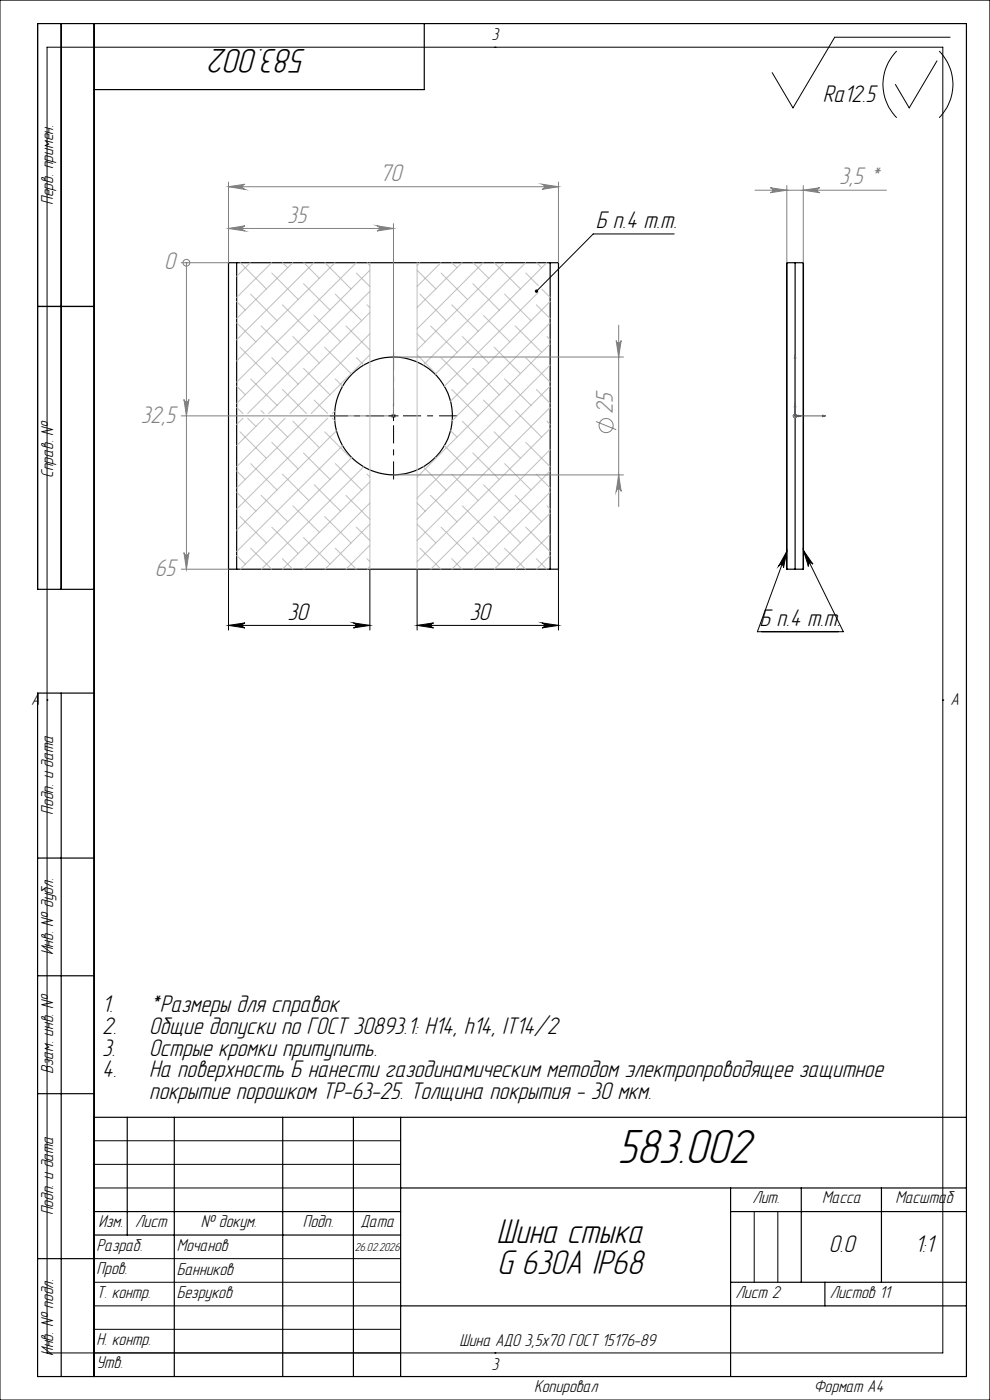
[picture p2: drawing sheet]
<svg xmlns="http://www.w3.org/2000/svg" width="210mm" height="297mm" viewBox="0 0 210 297" stroke-linecap="round" stroke-linejoin="round" font-family="sans-serif">
<g fill="none" stroke="#000" stroke-width=".25">
<path d="M13 5v120M20 5v287M90 5v14h-70M50.2 55.7h-1.7v65.1h1.7M50.2 55.7v65.1M50.2 55.7h66.5M116.7 55.7h1.8v65.1h-1.8M116.7 55.7v65.1M166.9 55.7h.1M166.9 55.7v65.1M166.9 55.7h1.8M168.7 55.7h1.7"/>
<path d="M168.7 55.7v65.1M170.4 55.7v65.1M8 65h12M20 125h-12v-120h197v287h-197v-145h12M50.2 120.8h66.5M166.9 120.8h.1M166.9 120.8h1.8M168.7 120.8h1.7M13 147v145M8 182h12M8 207h12M8 232h12"/>
<path d="M20 237h185M27 237v25M37 237v55M60 237v55M75 237v55M85 237v55M20 257h65M85 252h120M155 252v40M155 257h50M170 252v20M187 252v20"/>
<path d="M8 267h12M20 262h65M85 277h120M155 272h50M175 272v5"/>
<circle cx="83.5" cy="88.2" r="12.5"/>
</g>
<g fill="none" stroke="#808080" stroke-width=".21">
<path d="M48.5 39.6l3.5-.5a.55 .55 0 0 0-.5 .5 .55 .55 0 0 0 .5 .6zM48.5 38.6v17.1h-10M48.5 39.6h70M115 39.1l3.5 .5-3.5 .6a.55 .55 0 0 0 .5-.6 .55 .55 0 0 0-.5-.5zM118.5 38.6v17.1M163.4 39.8l3.5 .6-3.5 .5a.53 .53 0 0 0 .5-.5 .53 .53 0 0 0-.5-.6zM166.9 39.4v16.3M170.4 39.4v16.3M39.5 55.7h.1M39.5 55.7v65.1M48.5 48.5l3.5-.6a.55 .55 0 0 0-.5 .6 .55 .55 0 0 0 .5 .5zM48.5 48.5h35"/>
<path d="M80 47.9l3.5 .6-3.5 .5a.55 .55 0 0 0 .5-.5 .55 .55 0 0 0-.5-.6zM83.5 47.4v41.3M160.2 40.4h27.8M170.4 40.4l3.5-.6a.53 .53 0 0 0-.5 .6 .53 .53 0 0 0 .5 .5zM83.5 75.7h48.8M130.7 72.2a.53 .53 0 0 0 .5 .5 .53 .53 0 0 0 .6-.5l-.6 3.5zM131.2 69v38.5M38.5 88.2h45.5M39 84.7a.53 .53 0 0 0 .5 .5 .53 .53 0 0 0 .6-.5l-.6 3.5zM83.1 87.9l.7 .7M83.8 87.9l-.7 .7M126.4 89.4l4.3 1.8"/>
<path d="M168.1 88.2h1.1M168.3 87.9l.7 .7M168.7 87.7v1M169 87.9l-.7 .7M39 117.2a.53 .53 0 0 0 .5 .6 .53 .53 0 0 0 .6-.6l-.6 3.6zM83.5 100.7h48.8M131.2 100.7l.6 3.5a.53 .53 0 0 0-.6-.5 .53 .53 0 0 0-.5 .5zM38.5 120.8h10"/>
<circle cx="39.5" cy="55.7" r=".71"/>
<circle cx="128.6" cy="90.3" r="1.48"/>
</g>
<g fill="none" stroke="#000" stroke-width=".21">
<path d="M0 0h210v297h-210zM10 10h190v277h-190zM105 10h.1M190.2 10.8a10 10 0 0 0 0 14.2M198.8 12.9l-5.9 10-3-5M199.2 10.8a10 10 0 0 1 0 14.2M201.5 7.9h-24.4l-8.9 15-4.4-7.5M143 49.6h-17.2l-12 12.2M82.5 88.2h2M83.5 87.2v2M166.9 117l-.7 3.5a.55 .55 0 0 0-.3-.7 .55 .55 0 0 0-.7 .3zM170.4 116.8l2 2.9a.53 .53 0 0 0-.7-.3 .53 .53 0 0 0-.2 .8z"/>
<path d="M170.4 116.8l8.5 17.2h-18.2l6.2-17M48.5 132.7l3.5-.6a.53 .53 0 0 0-.5 .6 .53 .53 0 0 0 .5 .5zM48.5 120.8v12.9M48.5 132.7h30M75 132.1l3.5 .6-3.5 .5a.53 .53 0 0 0 .5-.5 .53 .53 0 0 0-.5-.6zM78.5 120.8v12.9M88.5 132.7l3.5-.6a.53 .53 0 0 0-.5 .6 .53 .53 0 0 0 .5 .5zM88.5 132.7h30M88.5 120.8v12.9M115 132.1l3.5 .6-3.5 .5a.53 .53 0 0 0 .5-.5 .53 .53 0 0 0-.5-.6zM118.5 120.8v12.9M10 148.5h.1"/>
<path d="M200 148.5h.1M20 242h65M20 247h65M20 252h65M160 257v15M165 257v15M20 267h65M20 272h65M20 277h65M20 282h65M105 287h.1"/>
</g>
<path d="M83.5 75.3v.6v-.6M83.5 75.3v12.9M168.7 75.3l.1 .6h-.3zM168.7 75.3v12.9h6.4M83.5 88.1v.3zM83.5 85.7v.6v-.6M83.5 88.2h.1M168.7 85.7l.1 .6h-.3zM169.3 88.1l.6 .1-.6 .2zM174.5 88.1l.6 .1-.6 .2z" fill="none" stroke="#00f" stroke-width=".21"/>
<path d="M81.5 88.2h-11.5M83.5 86.2v-11.5M83.5 90.2v11.5M85.5 88.2h11.5" fill="none" stroke="#000" stroke-width=".21" stroke-dasharray="15.2 1.3 1.3 1.3" stroke-dashoffset="11.4" stroke-linecap="butt"/>
<g fill="none" stroke="#c0c0c0" stroke-width=".21">
<path d="M51 55.7l5.5 5.6M53.1 55.7l-2.9 2.9M57.6 55.7l-7.4 7.4M57.6 57.9l5.7 5.6M59.9 55.7l1.1 1.1M62.1 55.7l-11.9 11.9M64.5 55.7l3.2 3.4M66.6 55.7l-16.4 16.4M68.9 55.7l5.6 5.6M71 55.7l-20.8 20.9M75.6 55.7l-25.4 25.4M75.6 57.9l2.9 2.9"/>
<path d="M77.9 55.7l.6 .6M78.5 55.7v65.1M78.5 57.3l-28.3 28.3M88.5 55.7v65.1M88.5 57.3l4 4M89 55.7l-.5 .6M93.5 55.7l-5 5.1M93.6 57.9l5.6 5.6M95.8 55.7l1.1 1.1M98 55.7l-9.5 9.6M100.4 55.7l3.3 3.4M102.5 55.7l-14 14.1"/>
<path d="M104.8 55.7l5.6 5.6M107 55.7l-18.5 18.6M111.5 55.7l-21.7 21.7M111.5 57.9l2.7 2.7M113.8 55.7l1.1 1.1M116 55.7l-23.7 23.7M50.2 68.5l4.1 4M50.2 64l1.8 1.8M50.9 73.7l5.6 5.6M53.2 62.4l5.6 5.6M55.4 69.1l5.6 5.7M57.6 75.9l5.7 5.6"/>
<path d="M59.9 64.7l5.6 5.6M62.1 71.4l5.6 5.6M64.4 78.1l5.6 5.6M64.4 60.2l5.6 5.6M66.6 66.9l5.6 5.6M68.9 73.7l5.6 5.6M71.1 62.4l5.6 5.6M73.4 69.1l5.1 5.2M75.6 75.9l1.6 1.5M77.9 64.7l.6 .6M78.5 61.8l-26 25.9M78.5 66.3l-21.5 21.4"/>
<path d="M78.5 70.8l-17 16.9M78.5 75.3l-12.5 12.4M88.5 75.3l4 4M88.5 70.8l1.7 1.7M89.1 62.4l5.6 5.6M91.3 69.1l5.6 5.7M93.6 75.9l5.6 5.6M95.8 64.7l5.6 5.6M98.1 71.4l5.6 5.6M100.3 78.1l5.6 5.6M100.3 60.2l5.6 5.6M102.6 66.9l5.6 5.6"/>
<path d="M104.8 73.7l5.6 5.6M107 62.4l5.6 5.6M109.3 69.1l5.6 5.7M111.5 75.9l5.2 5.2M113.8 64.7l2.9 2.9M114.1 62.1l-19.8 19.8M114.9 61.3l1.8 1.8M116 71.4l.7 .7M116.7 64l-21.1 21.1M116.7 68.5l-20.8 20.7M116.7 73l-28.2 28.2M116.7 77.4l-28.2 28.3"/>
<path d="M50.2 99.9l1.8 1.8M50.2 81.9l1.8 1.8M50.2 86.4l1.3 1.3M50.9 91.6l5.6 5.6M51.5 88.7l-1.3 1.4M52.5 88.7l1.8 1.8M53.2 98.4l5.6 5.6M53.2 80.4l5.6 5.6M55.4 87.1l.6 .6M56 88.7l-5.8 5.8M57 88.7l4 4M57.6 93.8l5.7 5.7"/>
<path d="M59.9 82.6l5.1 5.1M60.5 88.7l-10.3 10.3M62.1 89.4l5.6 5.6M64.4 96.1l5.6 5.6M65 88.7l-14.8 14.8M66.6 84.9l2.9 2.8M68.9 91.6l5.6 5.6M69.5 88.7l-19.3 19.3M70.5 88.7l.5 .5M71 87.2l-.5 .5M71.1 98.4l5.6 5.6M71.1 80.4l1.6 1.5"/>
<path d="M71.4 91.4l-21.2 21.1M72.7 94.5l-22.5 22.5M74.6 97.1l-23.6 23.7M77.2 99l-21.7 21.8M89.8 99l4.9 5M92.3 97.1l.2 .1M94.3 94.5l4.9 5M95.6 91.4l1.3 1.3M95.8 82.6l5.6 5.6M98.1 89.4l5.6 5.6M100.3 96.1l5.6 5.6M102.6 84.9l5.6 5.6"/>
<path d="M104.8 91.6l5.6 5.6M107 98.4l5.6 5.6M107 80.4l5.6 5.6M109.3 87.1l5.6 5.6M111.5 93.8l5.2 5.2M113.8 82.6l2.9 3M116 89.4l.7 .7M116.7 81.9l-28.2 28.3M116.7 86.4l-28.2 28.3M116.7 90.9l-28.2 28.3M116.7 95.4l-25.3 25.4M116.7 99.9l-20.9 20.9"/>
<path d="M50.2 117.9l1.8 1.8M50.2 104.4l4.1 4M50.9 109.6l5.6 5.6M53.2 116.3l4.4 4.5M55.4 105.1l5.6 5.6M57.6 111.8l5.7 5.6M59.9 118.5l2.2 2.3M59.9 100.6l5.6 5.6M62.1 107.3l5.6 5.6M64.4 114l5.6 5.7M66.6 102.8l5.6 5.6M68.9 109.6l5.6 5.6"/>
<path d="M71.1 116.3l4.5 4.5M73.4 105.1l5.1 5.1M75.6 111.8l2.9 2.9M77.9 118.5l.6 .7M77.9 100.6l.6 .6M78.5 102.2l-18.6 18.6M78.5 106.7l-14 14.1M78.5 111.2l-9.6 9.6M78.5 115.7l-5.1 5.1M88.5 111.2l4 4M88.5 106.7l1.7 1.7M89.1 116.3l4.4 4.5"/>
<path d="M91.3 105.1l5.6 5.6M93.6 111.8l5.6 5.6M95.8 100.6l5.6 5.6M95.8 118.5l2.2 2.3M98.1 107.3l5.6 5.6M100.3 114l5.6 5.7M102.6 102.8l5.6 5.6M104.8 109.6l5.6 5.6M107 116.3l4.5 4.5M109.3 105.1l5.6 5.6M111.5 111.8l5.2 5.2M113.8 118.5l2.2 2.3"/>
<path d="M113.8 100.6l2.9 2.9M116 107.3l.7 .7M116.7 104.4l-16.3 16.4M116.7 108.9l-11.9 11.9M116.7 113.3l-7.4 7.5M116.7 117.9l-2.9 2.9M78.5 120.2l-.6 .6"/>
</g>
<path d="M48.5 132.7l3.5-.6a.53 .53 0 0 0-.5 .6 .53 .53 0 0 0 .5 .5zM75 132.1l3.5 .6-3.5 .5a.53 .53 0 0 0 .5-.5 .53 .53 0 0 0-.5-.6zM88.5 132.7l3.5-.6a.53 .53 0 0 0-.5 .6 .53 .53 0 0 0 .5 .5zM115 132.1l3.5 .6-3.5 .5a.53 .53 0 0 0 .5-.5 .53 .53 0 0 0-.5-.6z" fill="#000"/>
<path d="M39 84.7a.53 .53 0 0 0 .5 .5 .53 .53 0 0 0 .6-.5l-.6 3.5zM39 117.2a.53 .53 0 0 0 .5 .6 .53 .53 0 0 0 .6-.6l-.6 3.6z" fill="#808080"/>
<g fill="#00f">
<path d="M83.5 88.1v.3zM83.5 75.3v.6z"/>
<path d="M83.5 88.1v.3zM83.5 85.7v.6zM174.5 88.1l.6 .1-.6 .2zM168.7 75.3l.1 .6h-.3zM169.3 88.1l.6 .1-.6 .2zM168.7 85.7l.1 .6h-.3z"/>
</g>
<path d="M113.5 61.6l.1 .4 .2-.2-.2 .2a.35 .35 0 0 0 .5 0 .35 .35 0 0 0-.1-.5 .35 .35 0 0 0-.5 .1zM166.9 117l-.7 3.5a.55 .55 0 0 0-.3-.7 .55 .55 0 0 0-.7 .3zM170.4 116.8l2 2.9a.53 .53 0 0 0-.7-.3 .53 .53 0 0 0-.2 .8z" fill="#000"/>
<g fill="#808080">
<path d="M80 47.9l3.5 .6-3.5 .5a.55 .55 0 0 0 .5-.5 .55 .55 0 0 0-.5-.6zM48.5 48.5l3.5-.6a.55 .55 0 0 0-.5 .6 .55 .55 0 0 0 .5 .5z"/>
<path d="M48.5 39.6l3.5-.5a.55 .55 0 0 0-.5 .5 .55 .55 0 0 0 .5 .6zM115 39.1l3.5 .5-3.5 .6a.55 .55 0 0 0 .5-.6 .55 .55 0 0 0-.5-.5zM163.4 39.8l3.5 .6-3.5 .5a.53 .53 0 0 0 .5-.5 .53 .53 0 0 0-.5-.6zM170.4 40.4l3.5-.6a.53 .53 0 0 0-.5 .6 .53 .53 0 0 0 .5 .5z"/>
<path d="M130.7 72.2a.53 .53 0 0 0 .5 .5 .53 .53 0 0 0 .6-.5l-.6 3.5zM131.2 100.7l.6 3.5a.53 .53 0 0 0-.6-.5 .53 .53 0 0 0-.5 .5z"/>
</g>
<text font-size="10.5" x="131" y="246.7">583.002</text>
<g font-size="7.5">
<text x="65" y="10.5" transform="rotate(-180 65 10.5)">583.002</text>
<text x="105.4" y="263.6">Шина стыка</text>
<text x="105.4" y="270.2">G 630А IP68</text>
</g>
<g font-size="5.3">
<text x="174.5" y="21.7">Ra12.5</text>
<text x="126.4" y="48.3">Б п.4 т.т.</text>
<text x="61" y="131.4">30</text>
<text x="99.6" y="131.4">30</text>
<text x="161.1" y="132.8">Б п.4 т.т.</text>
<text x="21.7" y="214.7">1.</text>
<text x="31.7" y="214.7">*Размеры для справок</text>
<text x="21.7" y="219.3">2.</text>
<text x="31.7" y="219.3">Общие допуски по ГОСТ 30893.1: H14, h14, IT14/2</text>
<text x="21.7" y="223.9">3.</text>
<text x="31.7" y="223.9">Острые кромки притупить.</text>
<text x="21.7" y="228.5">4.</text>
<text x="31.7" y="233.2">покрытие порошком ТР-63-25. Толщина покрытия - 30 мкм.</text>
<text x="31.7" y="228.5">На поверхность Б нанести газодинамическим методом электропроводящее защитное</text>
<text x="175.8" y="265.6">0.0</text>
<text x="194.2" y="265.6">1:1</text>
</g>
<g font-size="5.3" fill="#808080">
<text x="80.6" y="38.4">70</text>
<text x="178" y="39.1">3,5 *</text>
<text x="60.9" y="47.2">35</text>
<text x="34.8" y="57.2">0</text>
<text x="29.9" y="89.7">32,5</text>
<text x="130" y="87.8" transform="rotate(-90 130 87.8)">25</text>
<text x="32.8" y="122.2">65</text>
</g>
<g font-size="3.8">
<text x="104.3" y="8.6">3</text>
<text x="11.3" y="43.5" transform="rotate(-90 11.3 43.5)">Перв. примен.</text>
<text x="11.3" y="101.4" transform="rotate(-90 11.3 101.4)">Справ. №</text>
<text x="6.6" y="149.6">A</text>
<text x="201.6" y="149.6">A</text>
<text x="11.3" y="172.8" transform="rotate(-90 11.3 172.8)">Подп. и дата</text>
<text x="11.3" y="202.7" transform="rotate(-90 11.3 202.7)">Инв. № дубл.</text>
<text x="11.3" y="227.8" transform="rotate(-90 11.3 227.8)">Взам. инв. №</text>
<text x="11.3" y="257.8" transform="rotate(-90 11.3 257.8)">Подп. и дата</text>
<text x="159.6" y="255.3">Лит.</text>
<text x="174.4" y="255.3">Масса</text>
<text x="189.9" y="255.3">Масштаб</text>
<text x="20.9" y="260.3">Изм.</text>
<text x="28.7" y="260.3">Лист</text>
<text x="42.6" y="260.3">№ докум.</text>
<text x="64.2" y="260.3">Подп.</text>
<text x="76.5" y="260.3">Дата</text>
<text x="20.5" y="265.3">Разраб.</text>
<text x="37.5" y="265.3">Мочанов</text>
<text x="20.5" y="275.3">Т. контр.</text>
<text x="20.5" y="270.3">Пров.</text>
<text x="37.5" y="270.4">Банников</text>
<text x="37.5" y="275.4">Безруков</text>
<text x="156" y="275.3">Лист 2</text>
<text x="176" y="275.3">Листов 11</text>
<text x="11.3" y="287.7" transform="rotate(-90 11.3 287.7)">Инв. № подл.</text>
<text x="20.5" y="285.3">Н. контр.</text>
<text x="97.5" y="285.5">Шина АДО 3,5х70 ГОСТ 15176-89</text>
<text x="20.5" y="290.3">Утв.</text>
<text x="104.3" y="290.6">3</text>
<text x="113.3" y="295.3">Копировал</text>
<text x="172.6" y="295.3">Формат А4</text>
</g>
<text font-size="2.6" x="75.3" y="265.4">26.02.2026</text>
</svg>
